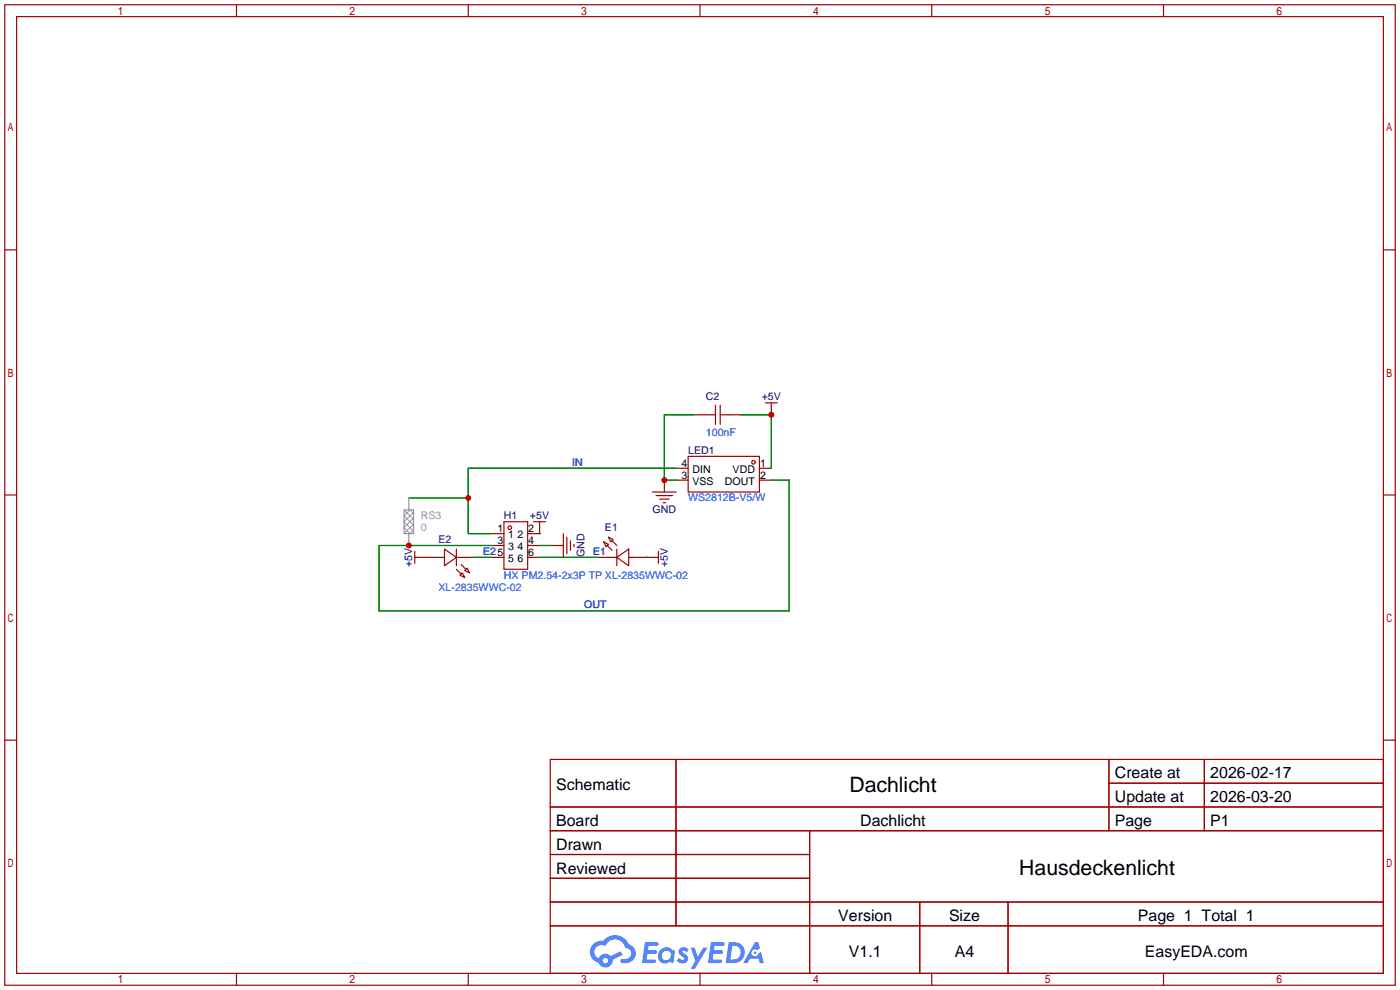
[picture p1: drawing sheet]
<svg xmlns="http://www.w3.org/2000/svg" width="299mm" height="212mm" viewBox="0 0 299 212" stroke-linecap="round" stroke-linejoin="round" font-family="sans-serif">
<g fill="none" stroke="#a10000" stroke-width=".25">
<path d="M1 1h297.2v209.6h-297.2zM3.6 3.6h292.1v204.4h-292.1zM50.5 1v2.6M100.1 1v2.6M149.6 1v2.6M199.1 1v2.6M248.7 1v2.6M1 53.4h2.6M295.7 53.4h2.5M1 105.8h2.6M295.7 105.8h2.5M1 158.2h2.6"/>
<path d="M295.7 158.2h2.5M117.6 162.3h178.1v45.7h-178.1zM117.6 172.5h178.1M117.6 177.5h178.1M144.5 162.3v35.6M173 177.5v30.5M237 162.3v15.2M237 167.4h58.7M257.4 162.3v15.2M117.6 182.6h55.4M117.6 192.8h178.1M117.6 187.7h55.4"/>
<path d="M117.6 197.9h178.1M196.6 192.8v15.2M215.4 192.8v15.2M50.5 208v2.6M100.1 208v2.6M149.6 208v2.6M199.1 208v2.6M248.7 208v2.6"/>
</g>
<g fill="#5487ff">
<path d="M145.3 202.7a1.3 1.3 0 0 1 1.9 .3l-.4 .6a.54 .54 0 0 0-.9-.2l.1 .2a1.34 1.34 0 0 1 .9 1.8 1.47 1.47 0 0 1-2.3-.1l.5-.6 .8 .5a.31 .31 0 0 0 .4-.3 .31 .31 0 0 0-.3-.4 1.12 1.12 0 0 1-.7-1.8z"/>
<path d="M147.6 202.5h.9l.6 2 1.2-2h.9l-2.7 4.6h-.9l1-1.7z"/>
<path d="M137.8 201.4h1.7a1.31 1.31 0 0 1 1.2 .2 .4 .4 0 0 1-.3 .5l-1.8 .1-.1 .9h1.6a.4 .4 0 0 1 .4 .4 .4 .4 0 0 1-.5 .4h-1.6l-.2 1.2h1.4a.46 .46 0 0 1 .5 0 .46 .46 0 0 1 .1 .5l-.4 .2h-2.6z"/>
<path d="M151.9 201.4h1.7a1.32 1.32 0 0 1 1.2 .2 .39 .39 0 0 1-.3 .5l-1.8 .1-.1 .9h1.6a.4 .4 0 0 1 .4 .4 .4 .4 0 0 1-.4 .4h-1.7l-.2 1.2h1.4a.46 .46 0 0 1 .5 0 .46 .46 0 0 1 .1 .5l-.4 .2h-2.6z"/>
<path d="M161.3 201.4h.8l.3 1.3-.6 .4a.75 .75 0 0 0-1.1 .3 .75 .75 0 0 0 .5 1 .75 .75 0 0 0 .9-.7l.5-.2 .6 2.3h-.8l-.3-.9h-1.8l-.5 .9h-1z"/>
<path d="M155.7 201.4l-.6 4.4h1.5a2.27 2.27 0 0 0 2.6-2.2 2.27 2.27 0 0 0-2.7-2.2zM156.5 202.1a1.5 1.5 0 0 1 1.8 1.6 1.5 1.5 0 0 1-1.9 1.4h-.3z"/>
<path d="M141.2 203a1.6 1.6 0 0 0-.3 2.3 1.6 1.6 0 0 0 2.3 .2l.7 .3 .3-2.4-.1-.3-.5-.1a1.58 1.58 0 0 0-2.4 0zM141.8 203.5a.98 .98 0 0 1 1.6 .4 .98 .98 0 0 1-1.1 1.3 .94 .94 0 0 1-.9-.7 .94 .94 0 0 1 .4-1z"/>
<path d="M126.8 201.8a2.37 2.37 0 0 0 1.1 4 1.54 1.54 0 0 0 1.8 1 1.54 1.54 0 0 0 1.2-1.6l2.2-1.1-.5-.8-2 1a1.57 1.57 0 0 0-2.7 .5 1.5 1.5 0 0 1-.7-2.1 1.5 1.5 0 0 1 2.2-.5 2.23 2.23 0 0 1 2.3-1.4 2.23 2.23 0 0 1 2 1.8 1.16 1.16 0 0 1 1.2 1.1 1.16 1.16 0 0 1-1.1 1.2h-.7a.47 .47 0 0 0-.5 .4 .47 .47 0 0 0 .4 .5 2.17 2.17 0 0 0 2.5-.9 2.17 2.17 0 0 0-.3-2.7l-.8-.4a3.2 3.2 0 0 0-5.5-.7l-1.1 .1zM128.8 205.3a.6 .6 0 0 1 1.2 0 .6 .6 0 0 1-1.2 0z"/>
<circle cx="161.4" cy="203.6" r=".28"/>
</g>
<g fill="none" stroke="#a10000" stroke-width=".25">
<path d="M147.1 97.5h15.2v7.7h-15.2zM148.3 88.6h4.6M152.9 86.6v4.1M153.9 88.6h4.6M153.9 86.6v4.1M163.6 86.1h2.5M164.8 86.1v2.5M88.6 119.1h6.4M88.6 117.9v2.5M95 117.3l2.5 1.8-2.5 1.8zM97.5 119.1h3.8M97.5 117.3v3.6"/>
<path d="M105.2 114h2.5M105.2 119.1h2.5M105.2 116.6h2.5M107.7 111.5h5.1v10.2h-5.1zM112.8 119.1h2.5M112.8 116.6h2.5M114 111.5h2.6M115.3 111.5v2.5h-2.5M117.9 116.6h2.5M120.4 114v5.1M121.2 114.8v3.6M121.9 115.6v2"/>
<path d="M122.7 116.3v.5M128 119.1h3.8M129 115.8l1 .5-.5 .5zM129.8 116.6l1 1M130 114.8l1.1 .5-.5 .5zM130.8 115.6l1 1M131.8 119.1l2.6-1.8v3.6zM131.8 117.3v3.6M134.4 119.1h6.3M139.4 105.2h5.1M140.2 105.9h3.6M140.7 117.9v2.5"/>
<path d="M141 106.7h2M141.7 107.4h.5M142 102.6v2.6M144.5 100.1h2.6M144.5 102.6h2.6M162.3 100.1h2.5M162.3 102.6h2.5M97.5 121.7l1.1 1M98.6 120.6l1 1.1M98.8 122.4l.5 1-1-.5zM99.3 121.9l.5-.5 .5 1z"/>
<circle cx="161" cy="98.8" r=".38"/>
<circle cx="109" cy="112.8" r=".38"/>
</g>
<path d="M148.3 88.6h-6.3v14h2.5M158.5 88.6h6.3v11.5M87.4 106.4h12.7M91.2 119.1h.1M101.3 119.1h3.9M115.3 114h.1M115.3 116.6h2.6M115.3 119.1h12.7M138.2 119.1h.1M144.5 100.1h-44.4v13.9h5.1M164.8 102.6h3.9v28h-87.7v-14h24.2" fill="none" stroke="#008700" stroke-width=".25"/>
<path d="M86.4 109h2v5h-2zM87.4 106.4v2.6M87.4 114v2.6" fill="none" stroke="#999" stroke-width=".25"/>
<path d="M86.4 109l2 2M88.4 109.7l-.8-.7-1.2 1.2 2 2.1M88.4 109.5l-2 2 2 2M88.4 110.7l-2 2.1 1.2 1.2 .8-.7M88.4 112l-2 2" fill="none" stroke="#999" stroke-width=".21"/>
<g fill="#c00">
<circle cx="164.8" cy="88.6" r=".63"/>
<circle cx="87.4" cy="116.6" r=".63"/>
<circle cx="100.1" cy="106.4" r=".63"/>
<circle cx="142" cy="102.6" r=".63"/>
</g>
<g font-size="4.5">
<text x="181.5" y="169.2">Dachlicht</text>
<text x="217.8" y="187">Hausdeckenlicht</text>
</g>
<g font-size="3.4">
<text x="238.3" y="166.4">Create at</text>
<text x="258.7" y="166.4">2026-02-17</text>
<text x="118.9" y="168.9">Schematic</text>
<text x="238.3" y="171.4">Update at</text>
<text x="258.7" y="171.4">2026-03-20</text>
<text x="118.9" y="176.5">Board</text>
<text x="183.9" y="176.5">Dachlicht</text>
<text x="238.3" y="176.5">Page</text>
<text x="258.7" y="176.5">P1</text>
<text x="118.9" y="181.6">Drawn</text>
<text x="118.9" y="186.7">Reviewed</text>
<text x="179.2" y="196.8">Version</text>
<text x="202.8" y="196.8">Size</text>
<text x="243.2" y="196.8">Page 1 Total 1</text>
<text x="181.4" y="204.5">V1.1</text>
<text x="204.1" y="204.5">A4</text>
<text x="244.7" y="204.5">EasyEDA.com</text>
</g>
<g font-size="2.3" fill="#000080">
<text x="150.9" y="85.6">C2</text>
<text x="162.8" y="85.6">+5V</text>
<text x="147.1" y="97">LED1</text>
<text x="107.7" y="111">H1</text>
<text x="113.3" y="111">+5V</text>
<text x="129.3" y="113.5">E1</text>
<text x="139.5" y="109.7">GND</text>
<text x="93.7" y="116">E2</text>
<text x="124.9" y="119.1" transform="rotate(-90 124.9 119.1)">GND</text>
<text x="88.1" y="121.2" transform="rotate(-90 88.1 121.2)">+5V</text>
<text x="142.7" y="121.2" transform="rotate(-90 142.7 121.2)">+5V</text>
</g>
<g font-size="2.3" fill="#00f">
<text x="150.9" y="93.2">100nF</text>
<text x="122.3" y="99.5">IN</text>
<text x="147.1" y="107.2">WS2812B-V5/W</text>
<text x="103.3" y="118.6">E25</text>
<text x="126.7" y="118.6">E1</text>
<text x="107.7" y="123.7">HX PM2.54-2x3P TP XL-2835WWC-02</text>
<text x="93.7" y="126.2">XL-2835WWC-02</text>
<text x="124.8" y="130">OUT</text>
</g>
<g font-size="2.3">
<text x="145.7" y="99.8">4</text>
<text x="148" y="101">DIN</text>
<text x="156.6" y="101">VDD</text>
<text x="162.4" y="99.8">1</text>
<text x="145.7" y="102.3">3</text>
<text x="148" y="103.6">VSS</text>
<text x="154.9" y="103.6">DOUT</text>
<text x="162.4" y="102.3">2</text>
<text x="106.3" y="113.7">1</text>
<text x="112.9" y="113.7">2</text>
<text x="106.3" y="116.3">3</text>
<text x="108.6" y="117.5">3</text>
<text x="108.6" y="115">1</text>
<text x="110.6" y="115">2</text>
<text x="110.6" y="117.5">4</text>
<text x="112.9" y="116.3">4</text>
<text x="112.9" y="118.8">6</text>
<text x="108.6" y="120.1">5</text>
<text x="110.6" y="120.1">6</text>
</g>
<g font-size="2.3" fill="#999">
<text x="89.9" y="111">RS3</text>
<text x="89.9" y="113.5">0</text>
</g>
</svg>
